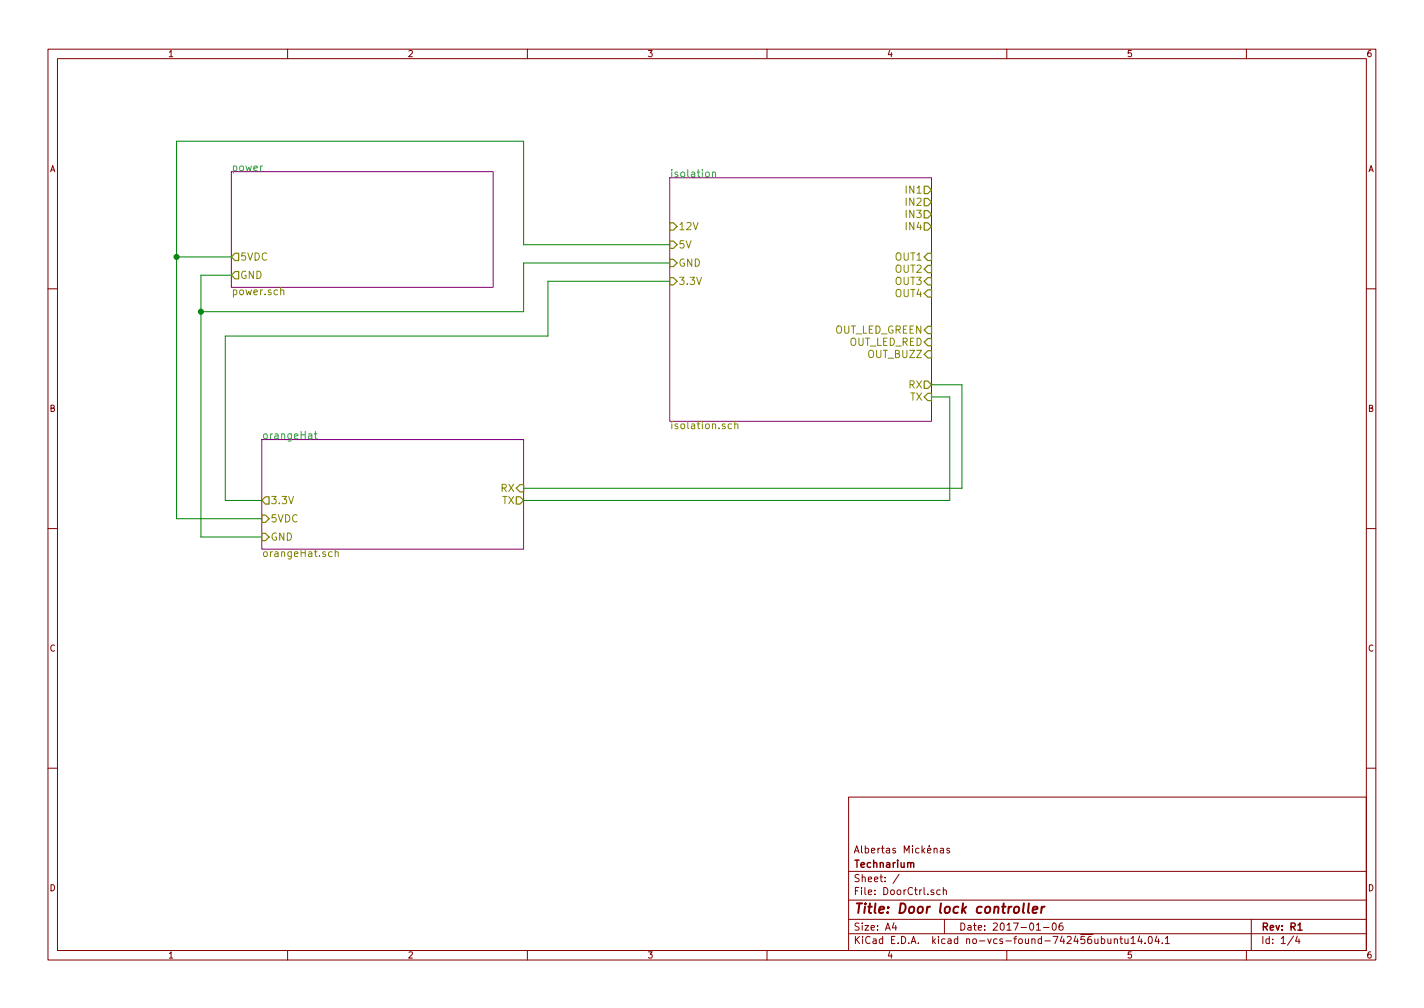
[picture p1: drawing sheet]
EESchema Schematic File Version 2
LIBS:power
LIBS:device
LIBS:transistors
LIBS:conn
LIBS:linear
LIBS:regul
LIBS:74xx
LIBS:cmos4000
LIBS:adc-dac
LIBS:memory
LIBS:xilinx
LIBS:microcontrollers
LIBS:dsp
LIBS:microchip
LIBS:analog_switches
LIBS:motorola
LIBS:texas
LIBS:intel
LIBS:audio
LIBS:interface
LIBS:digital-audio
LIBS:philips
LIBS:display
LIBS:cypress
LIBS:siliconi
LIBS:opto
LIBS:atmel
LIBS:contrib
LIBS:valves
LIBS:relays
LIBS:DoorCtrl-cache
EELAYER 26 0
EELAYER END
$Descr A4 11693 8268
encoding utf-8
Sheet 1 4
Title "Door lock controller"
Date "2017-01-06"
Rev "R1"
Comp "Technarium"
Comment1 "Albertas Mickėnas"
Comment2 ""
Comment3 ""
Comment4 ""
$EndDescr
$Sheet
S 1900 1400 2150 950 
U 5866D7D0
F0 "power" 60
F1 "power.sch" 60
F2 "GND" O L 1900 2250 60 
F3 "5VDC" O L 1900 2100 60 
$EndSheet
$Sheet
S 5500 1450 2150 2000
U 5866D800
F0 "isolation" 60
F1 "isolation.sch" 60
F2 "IN1" O R 7650 1550 60 
F3 "3.3V" I L 5500 2300 60 
F4 "GND" I L 5500 2150 60 
F5 "IN2" O R 7650 1650 60 
F6 "IN3" O R 7650 1750 60 
F7 "OUT1" I R 7650 2100 60 
F8 "OUT2" I R 7650 2200 60 
F9 "5V" I L 5500 2000 60 
F10 "OUT_LED_GREEN" I R 7650 2700 60 
F11 "OUT_LED_RED" I R 7650 2800 60 
F12 "OUT_BUZZ" I R 7650 2900 60 
F13 "RX" O R 7650 3150 60 
F14 "TX" I R 7650 3250 60 
F15 "IN4" O R 7650 1850 60 
F16 "12V" I L 5500 1850 60 
F17 "OUT3" I R 7650 2300 60 
F18 "OUT4" I R 7650 2400 60 
$EndSheet
$Sheet
S 2150 3600 2150 900 
U 5866D80E
F0 "orangeHat" 60
F1 "orangeHat.sch" 60
F2 "5VDC" I L 2150 4250 60 
F3 "GND" I L 2150 4400 60 
F4 "3.3V" O L 2150 4100 60 
F5 "RX" I R 4300 4000 60 
F6 "TX" O R 4300 4100 60 
$EndSheet
Wire Wire Line
	1900 2250 1650 2250
Wire Wire Line
	1650 2250 1650 2550
Wire Wire Line
	1650 2550 1650 4400
Wire Wire Line
	1650 4400 2150 4400
Wire Wire Line
	1900 2100 1450 2100
Wire Wire Line
	1450 1150 1450 2100
Wire Wire Line
	1450 2100 1450 4250
Wire Wire Line
	1450 4250 2150 4250
Wire Wire Line
	5500 2000 4300 2000
Wire Wire Line
	4300 2000 4300 1150
Wire Wire Line
	4300 1150 1450 1150
Connection ~ 1450 2100
Wire Wire Line
	5500 2150 4300 2150
Wire Wire Line
	4300 2150 4300 2550
Wire Wire Line
	4300 2550 1650 2550
Connection ~ 1650 2550
Wire Wire Line
	2150 4100 1850 4100
Wire Wire Line
	1850 4100 1850 2750
Wire Wire Line
	1850 2750 4500 2750
Wire Wire Line
	4500 2750 4500 2300
Wire Wire Line
	4500 2300 5500 2300
Wire Wire Line
	7650 3250 7800 3250
Wire Wire Line
	7800 3250 7800 4100
Wire Wire Line
	7800 4100 4300 4100
Wire Wire Line
	4300 4000 7900 4000
Wire Wire Line
	7900 4000 7900 3150
Wire Wire Line
	7900 3150 7650 3150
$EndSCHEMATC
